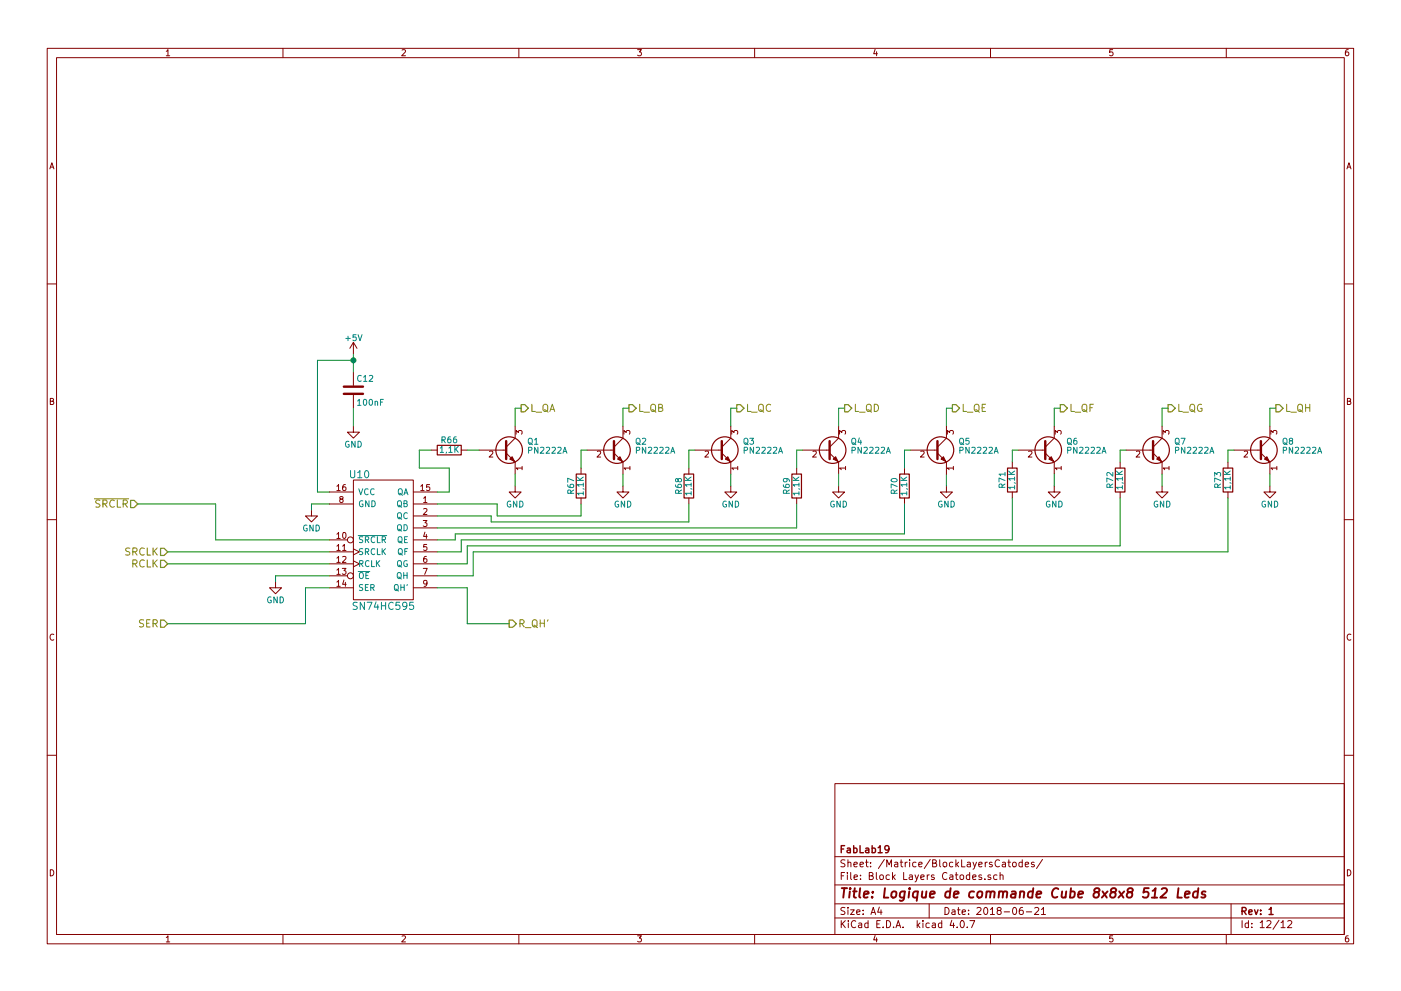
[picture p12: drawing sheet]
EESchema Schematic File Version 2
LIBS:power
LIBS:device
LIBS:switches
LIBS:relays
LIBS:motors
LIBS:transistors
LIBS:conn
LIBS:linear
LIBS:regul
LIBS:74xx
LIBS:cmos4000
LIBS:adc-dac
LIBS:memory
LIBS:xilinx
LIBS:microcontrollers
LIBS:dsp
LIBS:microchip
LIBS:analog_switches
LIBS:motorola
LIBS:texas
LIBS:intel
LIBS:audio
LIBS:interface
LIBS:digital-audio
LIBS:philips
LIBS:display
LIBS:cypress
LIBS:siliconi
LIBS:opto
LIBS:atmel
LIBS:contrib
LIBS:valves
LIBS:alex-library
LIBS:Cube-8x8x8-512_LEDS-cache
EELAYER 25 0
EELAYER END
$Descr A4 11693 8268
encoding utf-8
Sheet 12 12
Title "Logique de commande Cube 8x8x8 512 Leds"
Date "2018-06-21"
Rev "1"
Comp "FabLab19"
Comment1 ""
Comment2 ""
Comment3 ""
Comment4 ""
$EndDescr
$Comp
L SN74HC595 U10
U 1 1
P 3200 4500
F 0 "U10" H 3000 5050 60  0000 C CNN
F 1 "SN74HC595" H 3200 3950 60  0000 C CNN
F 2 "alex-library:DIP-16_W7.62mm_LongPads" H 3550 4400 60  0001 C CNN
F 3 "" H 3550 4400 60  0001 C CNN
	1    3200 4500
	1    0    0    -1  
$EndComp
$Comp
L C C12
U 1 1
P 2950 3250
F 0 "C12" H 2975 3350 50  0000 L CNN
F 1 "100nF" H 2975 3150 50  0000 L CNN
F 2 "alex-library:C-P_5.08-L_7.5-H_6-P_2.5" H 2988 3100 50  0001 C CNN
F 3 "" H 2950 3250 50  0001 C CNN
	1    2950 3250
	1    0    0    -1  
$EndComp
$Comp
L +5V #PWR054
U 1 1
P 2950 2950
F 0 "#PWR054" H 2950 2800 50  0001 C CNN
F 1 "+5V" H 2950 3090 50  0000 C CNN
F 2 "" H 2950 2950 50  0001 C CNN
F 3 "" H 2950 2950 50  0001 C CNN
	1    2950 2950
	1    0    0    -1  
$EndComp
$Comp
L GND #PWR055
U 1 1
P 2950 3550
F 0 "#PWR055" H 2950 3300 50  0001 C CNN
F 1 "GND" H 2950 3400 50  0000 C CNN
F 2 "" H 2950 3550 50  0001 C CNN
F 3 "" H 2950 3550 50  0001 C CNN
	1    2950 3550
	1    0    0    -1  
$EndComp
$Comp
L GND #PWR056
U 1 1
P 2600 4250
F 0 "#PWR056" H 2600 4000 50  0001 C CNN
F 1 "GND" H 2600 4100 50  0000 C CNN
F 2 "" H 2600 4250 50  0001 C CNN
F 3 "" H 2600 4250 50  0001 C CNN
	1    2600 4250
	1    0    0    -1  
$EndComp
$Comp
L GND #PWR057
U 1 1
P 2300 4850
F 0 "#PWR057" H 2300 4600 50  0001 C CNN
F 1 "GND" H 2300 4700 50  0000 C CNN
F 2 "" H 2300 4850 50  0001 C CNN
F 3 "" H 2300 4850 50  0001 C CNN
	1    2300 4850
	1    0    0    -1  
$EndComp
Text HLabel 1400 4600 0    60   Input ~ 0
SRCLK
Text HLabel 1400 4700 0    60   Input ~ 0
RCLK
Text HLabel 1400 5200 0    60   Input ~ 0
SER
Text HLabel 4350 3400 2    60   Output ~ 0
L_QA
Text HLabel 5250 3400 2    60   Output ~ 0
L_QB
Text HLabel 6150 3400 2    60   Output ~ 0
L_QC
Text HLabel 7050 3400 2    60   Output ~ 0
L_QD
Text HLabel 7950 3400 2    60   Output ~ 0
L_QE
Text HLabel 8850 3400 2    60   Output ~ 0
L_QF
Text HLabel 9750 3400 2    60   Output ~ 0
L_QG
Text HLabel 10650 3400 2    60   Output ~ 0
L_QH
Text HLabel 4250 5200 2    60   Output ~ 0
R_QH'
Wire Wire Line
	2750 4200 2600 4200
Wire Wire Line
	2600 4200 2600 4250
Wire Wire Line
	2950 3400 2950 3550
Wire Wire Line
	2750 4800 2300 4800
Wire Wire Line
	2300 4800 2300 4850
Wire Wire Line
	1400 4700 2750 4700
Wire Wire Line
	2750 4900 2550 4900
Wire Wire Line
	2550 4900 2550 5200
Wire Wire Line
	2550 5200 1400 5200
$Comp
L PN2222A Q1
U 1 1
P 4200 3750
F 0 "Q1" H 4400 3825 50  0000 L CNN
F 1 "PN2222A" H 4400 3750 50  0000 L CNN
F 2 "alex-library:TO-92_Inline_Narrow_Oval" H 4400 3675 50  0001 L CIN
F 3 "" H 4200 3750 50  0001 L CNN
	1    4200 3750
	1    0    0    -1  
$EndComp
$Comp
L GND #PWR058
U 1 1
P 4300 4050
F 0 "#PWR058" H 4300 3800 50  0001 C CNN
F 1 "GND" H 4300 3900 50  0000 C CNN
F 2 "" H 4300 4050 50  0001 C CNN
F 3 "" H 4300 4050 50  0001 C CNN
	1    4300 4050
	1    0    0    -1  
$EndComp
Wire Wire Line
	4300 3950 4300 4050
Wire Wire Line
	4300 3550 4300 3400
Wire Wire Line
	4300 3400 4350 3400
$Comp
L PN2222A Q2
U 1 1
P 5100 3750
F 0 "Q2" H 5300 3825 50  0000 L CNN
F 1 "PN2222A" H 5300 3750 50  0000 L CNN
F 2 "alex-library:TO-92_Inline_Narrow_Oval" H 5300 3675 50  0001 L CIN
F 3 "" H 5100 3750 50  0001 L CNN
	1    5100 3750
	1    0    0    -1  
$EndComp
$Comp
L GND #PWR059
U 1 1
P 5200 4050
F 0 "#PWR059" H 5200 3800 50  0001 C CNN
F 1 "GND" H 5200 3900 50  0000 C CNN
F 2 "" H 5200 4050 50  0001 C CNN
F 3 "" H 5200 4050 50  0001 C CNN
	1    5200 4050
	1    0    0    -1  
$EndComp
Wire Wire Line
	5200 3950 5200 4050
Wire Wire Line
	5200 3550 5200 3400
Wire Wire Line
	5200 3400 5250 3400
$Comp
L PN2222A Q3
U 1 1
P 6000 3750
F 0 "Q3" H 6200 3825 50  0000 L CNN
F 1 "PN2222A" H 6200 3750 50  0000 L CNN
F 2 "alex-library:TO-92_Inline_Narrow_Oval" H 6200 3675 50  0001 L CIN
F 3 "" H 6000 3750 50  0001 L CNN
	1    6000 3750
	1    0    0    -1  
$EndComp
$Comp
L GND #PWR060
U 1 1
P 6100 4050
F 0 "#PWR060" H 6100 3800 50  0001 C CNN
F 1 "GND" H 6100 3900 50  0000 C CNN
F 2 "" H 6100 4050 50  0001 C CNN
F 3 "" H 6100 4050 50  0001 C CNN
	1    6100 4050
	1    0    0    -1  
$EndComp
Wire Wire Line
	6100 3950 6100 4050
Wire Wire Line
	6100 3550 6100 3400
Wire Wire Line
	6100 3400 6150 3400
$Comp
L PN2222A Q4
U 1 1
P 6900 3750
F 0 "Q4" H 7100 3825 50  0000 L CNN
F 1 "PN2222A" H 7100 3750 50  0000 L CNN
F 2 "alex-library:TO-92_Inline_Narrow_Oval" H 7100 3675 50  0001 L CIN
F 3 "" H 6900 3750 50  0001 L CNN
	1    6900 3750
	1    0    0    -1  
$EndComp
$Comp
L GND #PWR061
U 1 1
P 7000 4050
F 0 "#PWR061" H 7000 3800 50  0001 C CNN
F 1 "GND" H 7000 3900 50  0000 C CNN
F 2 "" H 7000 4050 50  0001 C CNN
F 3 "" H 7000 4050 50  0001 C CNN
	1    7000 4050
	1    0    0    -1  
$EndComp
Wire Wire Line
	7000 3950 7000 4050
Wire Wire Line
	7000 3550 7000 3400
Wire Wire Line
	7000 3400 7050 3400
$Comp
L GND #PWR062
U 1 1
P 7900 4050
F 0 "#PWR062" H 7900 3800 50  0001 C CNN
F 1 "GND" H 7900 3900 50  0000 C CNN
F 2 "" H 7900 4050 50  0001 C CNN
F 3 "" H 7900 4050 50  0001 C CNN
	1    7900 4050
	1    0    0    -1  
$EndComp
Wire Wire Line
	7900 3950 7900 4050
Wire Wire Line
	7900 3550 7900 3400
Wire Wire Line
	7900 3400 7950 3400
$Comp
L PN2222A Q6
U 1 1
P 8700 3750
F 0 "Q6" H 8900 3825 50  0000 L CNN
F 1 "PN2222A" H 8900 3750 50  0000 L CNN
F 2 "alex-library:TO-92_Inline_Narrow_Oval" H 8900 3675 50  0001 L CIN
F 3 "" H 8700 3750 50  0001 L CNN
	1    8700 3750
	1    0    0    -1  
$EndComp
$Comp
L GND #PWR063
U 1 1
P 8800 4050
F 0 "#PWR063" H 8800 3800 50  0001 C CNN
F 1 "GND" H 8800 3900 50  0000 C CNN
F 2 "" H 8800 4050 50  0001 C CNN
F 3 "" H 8800 4050 50  0001 C CNN
	1    8800 4050
	1    0    0    -1  
$EndComp
Wire Wire Line
	8800 3950 8800 4050
Wire Wire Line
	8800 3550 8800 3400
Wire Wire Line
	8800 3400 8850 3400
$Comp
L PN2222A Q7
U 1 1
P 9600 3750
F 0 "Q7" H 9800 3825 50  0000 L CNN
F 1 "PN2222A" H 9800 3750 50  0000 L CNN
F 2 "alex-library:TO-92_Inline_Narrow_Oval" H 9800 3675 50  0001 L CIN
F 3 "" H 9600 3750 50  0001 L CNN
	1    9600 3750
	1    0    0    -1  
$EndComp
$Comp
L GND #PWR064
U 1 1
P 9700 4050
F 0 "#PWR064" H 9700 3800 50  0001 C CNN
F 1 "GND" H 9700 3900 50  0000 C CNN
F 2 "" H 9700 4050 50  0001 C CNN
F 3 "" H 9700 4050 50  0001 C CNN
	1    9700 4050
	1    0    0    -1  
$EndComp
Wire Wire Line
	9700 3950 9700 4050
Wire Wire Line
	9700 3550 9700 3400
Wire Wire Line
	9700 3400 9750 3400
$Comp
L PN2222A Q8
U 1 1
P 10500 3750
F 0 "Q8" H 10700 3825 50  0000 L CNN
F 1 "PN2222A" H 10700 3750 50  0000 L CNN
F 2 "alex-library:TO-92_Inline_Narrow_Oval" H 10700 3675 50  0001 L CIN
F 3 "" H 10500 3750 50  0001 L CNN
	1    10500 3750
	1    0    0    -1  
$EndComp
$Comp
L GND #PWR065
U 1 1
P 10600 4050
F 0 "#PWR065" H 10600 3800 50  0001 C CNN
F 1 "GND" H 10600 3900 50  0000 C CNN
F 2 "" H 10600 4050 50  0001 C CNN
F 3 "" H 10600 4050 50  0001 C CNN
	1    10600 4050
	1    0    0    -1  
$EndComp
Wire Wire Line
	10600 3950 10600 4050
Wire Wire Line
	10600 3550 10600 3400
Wire Wire Line
	10600 3400 10650 3400
Wire Wire Line
	3650 4900 3900 4900
Wire Wire Line
	3900 4900 3900 5200
Wire Wire Line
	3900 5200 4250 5200
Text HLabel 1150 4200 0    60   Input ~ 0
~SRCLR
Wire Wire Line
	2950 2950 2950 3100
Wire Wire Line
	2950 3000 2650 3000
Wire Wire Line
	2650 3000 2650 4100
Wire Wire Line
	2650 4100 2750 4100
Connection ~ 2950 3000
Wire Wire Line
	1150 4200 1800 4200
Wire Wire Line
	1800 4200 1800 4500
Wire Wire Line
	1800 4500 2750 4500
Wire Wire Line
	2750 4600 1400 4600
$Comp
L PN2222A Q5
U 1 1
P 7800 3750
F 0 "Q5" H 8000 3825 50  0000 L CNN
F 1 "PN2222A" H 8000 3750 50  0000 L CNN
F 2 "alex-library:TO-92_Inline_Narrow_Oval" H 8000 3675 50  0001 L CIN
F 3 "" H 7800 3750 50  0001 L CNN
	1    7800 3750
	1    0    0    -1  
$EndComp
$Comp
L R R66
U 1 1
P 3750 3750
F 0 "R66" V 3830 3750 50  0000 C CNN
F 1 "1,1K" V 3750 3750 50  0000 C CNN
F 2 "alex-library:R_Axial_Long6.3mm_Dia2.5mm_Pas15.24mm_Horizontal" V 3680 3750 50  0001 C CNN
F 3 "" H 3750 3750 50  0001 C CNN
	1    3750 3750
	0    -1   -1   0   
$EndComp
$Comp
L R R67
U 1 1
P 4850 4050
F 0 "R67" V 4930 4050 50  0000 C CNN
F 1 "1,1K" V 4850 4050 50  0000 C CNN
F 2 "alex-library:R_Axial_Long6.3mm_Dia2.5mm_Pas15.24mm_Horizontal" V 4780 4050 50  0001 C CNN
F 3 "" H 4850 4050 50  0001 C CNN
	1    4850 4050
	-1   0    0    1   
$EndComp
$Comp
L R R68
U 1 1
P 5750 4050
F 0 "R68" V 5830 4050 50  0000 C CNN
F 1 "1,1K" V 5750 4050 50  0000 C CNN
F 2 "alex-library:R_Axial_Long6.3mm_Dia2.5mm_Pas15.24mm_Horizontal" V 5680 4050 50  0001 C CNN
F 3 "" H 5750 4050 50  0001 C CNN
	1    5750 4050
	-1   0    0    1   
$EndComp
$Comp
L R R69
U 1 1
P 6650 4050
F 0 "R69" V 6730 4050 50  0000 C CNN
F 1 "1,1K" V 6650 4050 50  0000 C CNN
F 2 "alex-library:R_Axial_Long6.3mm_Dia2.5mm_Pas15.24mm_Horizontal" V 6580 4050 50  0001 C CNN
F 3 "" H 6650 4050 50  0001 C CNN
	1    6650 4050
	-1   0    0    1   
$EndComp
$Comp
L R R70
U 1 1
P 7550 4050
F 0 "R70" V 7630 4050 50  0000 C CNN
F 1 "1,1K" V 7550 4050 50  0000 C CNN
F 2 "alex-library:R_Axial_Long6.3mm_Dia2.5mm_Pas15.24mm_Horizontal" V 7480 4050 50  0001 C CNN
F 3 "" H 7550 4050 50  0001 C CNN
	1    7550 4050
	-1   0    0    1   
$EndComp
$Comp
L R R71
U 1 1
P 8450 4000
F 0 "R71" V 8530 4000 50  0000 C CNN
F 1 "1,1K" V 8450 4000 50  0000 C CNN
F 2 "alex-library:R_Axial_Long6.3mm_Dia2.5mm_Pas15.24mm_Horizontal" V 8380 4000 50  0001 C CNN
F 3 "" H 8450 4000 50  0001 C CNN
	1    8450 4000
	-1   0    0    1   
$EndComp
Wire Wire Line
	3900 3750 4000 3750
Wire Wire Line
	3650 4100 3750 4100
Wire Wire Line
	3750 4100 3750 3900
Wire Wire Line
	3750 3900 3500 3900
Wire Wire Line
	3500 3900 3500 3750
Wire Wire Line
	3500 3750 3600 3750
Wire Wire Line
	3650 4200 4150 4200
Wire Wire Line
	4150 4200 4150 4300
Wire Wire Line
	4150 4300 4850 4300
Wire Wire Line
	4850 4300 4850 4200
Wire Wire Line
	4850 3900 4850 3750
Wire Wire Line
	4850 3750 4900 3750
Wire Wire Line
	5800 3750 5750 3750
Wire Wire Line
	5750 3750 5750 3900
Wire Wire Line
	5750 4200 5750 4350
Wire Wire Line
	5750 4350 4100 4350
Wire Wire Line
	4100 4350 4100 4300
Wire Wire Line
	4100 4300 3650 4300
Wire Wire Line
	3650 4400 6650 4400
Wire Wire Line
	6650 4400 6650 4200
Wire Wire Line
	6650 3900 6650 3750
Wire Wire Line
	6650 3750 6700 3750
Wire Wire Line
	7600 3750 7550 3750
Wire Wire Line
	7550 3750 7550 3900
Wire Wire Line
	7550 4200 7550 4450
Wire Wire Line
	7550 4450 3800 4450
Wire Wire Line
	3800 4450 3800 4500
Wire Wire Line
	3800 4500 3650 4500
Wire Wire Line
	3650 4600 3850 4600
Wire Wire Line
	3850 4600 3850 4500
Wire Wire Line
	3850 4500 8450 4500
Wire Wire Line
	8450 4500 8450 4150
Wire Wire Line
	8450 3850 8450 3750
Wire Wire Line
	8450 3750 8500 3750
$Comp
L R R72
U 1 1
P 9350 4000
F 0 "R72" V 9430 4000 50  0000 C CNN
F 1 "1,1K" V 9350 4000 50  0000 C CNN
F 2 "alex-library:R_Axial_Long6.3mm_Dia2.5mm_Pas15.24mm_Horizontal" V 9280 4000 50  0001 C CNN
F 3 "" H 9350 4000 50  0001 C CNN
	1    9350 4000
	-1   0    0    1   
$EndComp
$Comp
L R R73
U 1 1
P 10250 4000
F 0 "R73" V 10330 4000 50  0000 C CNN
F 1 "1,1K" V 10250 4000 50  0000 C CNN
F 2 "alex-library:R_Axial_Long6.3mm_Dia2.5mm_Pas15.24mm_Horizontal" V 10180 4000 50  0001 C CNN
F 3 "" H 10250 4000 50  0001 C CNN
	1    10250 4000
	-1   0    0    1   
$EndComp
Wire Wire Line
	9400 3750 9350 3750
Wire Wire Line
	9350 3750 9350 3850
Wire Wire Line
	9350 4150 9350 4550
Wire Wire Line
	9350 4550 3900 4550
Wire Wire Line
	3900 4550 3900 4700
Wire Wire Line
	3900 4700 3650 4700
Wire Wire Line
	3650 4800 3950 4800
Wire Wire Line
	3950 4800 3950 4600
Wire Wire Line
	3950 4600 10250 4600
Wire Wire Line
	10250 4600 10250 4150
Wire Wire Line
	10250 3850 10250 3750
Wire Wire Line
	10250 3750 10300 3750
$EndSCHEMATC
